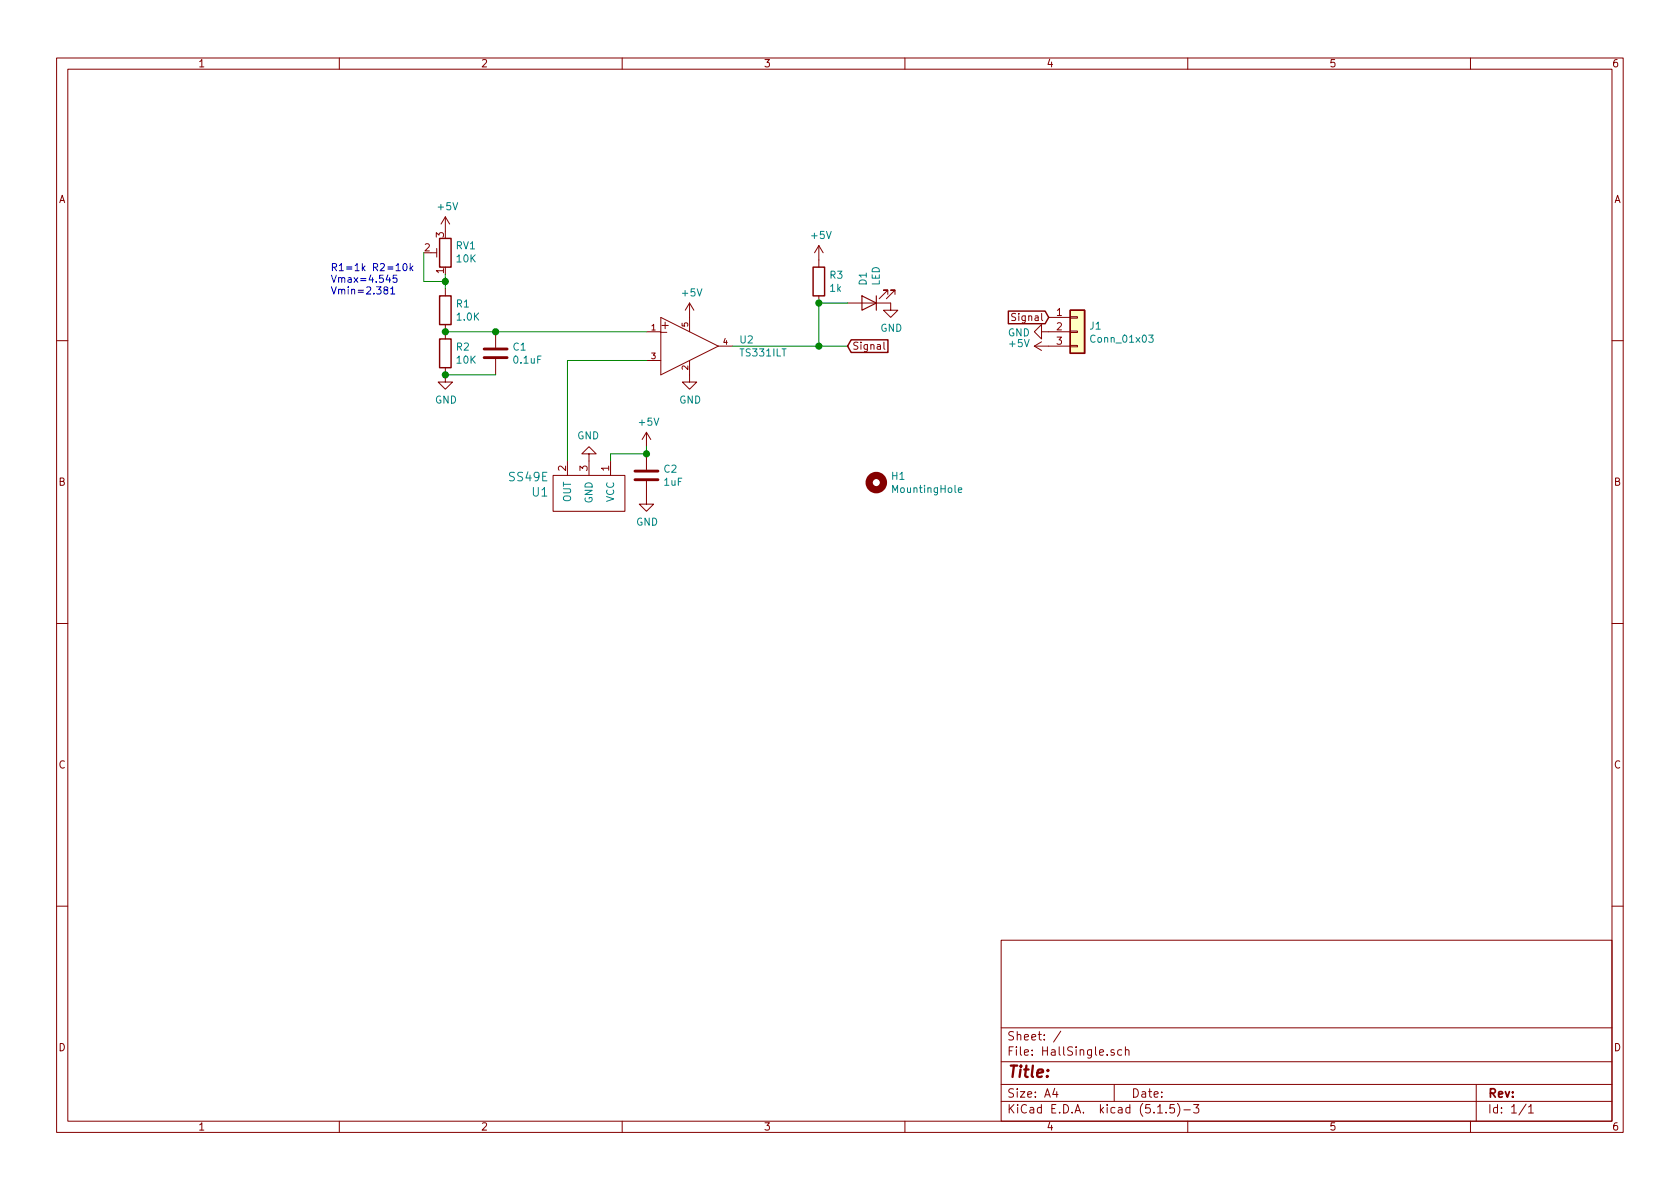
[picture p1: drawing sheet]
EESchema Schematic File Version 4
EELAYER 30 0
EELAYER END
$Descr A4 11693 8268
encoding utf-8
Sheet 1 1
Title ""
Date ""
Rev ""
Comp ""
Comment1 ""
Comment2 ""
Comment3 ""
Comment4 ""
$EndDescr
$Comp
L HallEffect:Conn_01x03 J1
U 1 1
P 7500 2300
F 0 "J1" H 7580 2342 50  0000 L CNN
F 1 "Conn_01x03" H 7580 2251 50  0000 L CNN
F 2 "HallEffect:PinHeader_1x03_P2.54mm_Vertical" H 7500 2300 50  0001 C CNN
F 3 "~" H 7500 2300 50  0001 C CNN
	1    7500 2300
	1    0    0    -1  
$EndComp
$Comp
L power:GND #PWR010
U 1 1
P 7300 2300
F 0 "#PWR010" H 7300 2050 50  0001 C CNN
F 1 "GND" V 7305 2172 50  0000 R CNN
F 2 "" H 7300 2300 50  0001 C CNN
F 3 "" H 7300 2300 50  0001 C CNN
	1    7300 2300
	0    1    1    0   
$EndComp
$Comp
L power:+5V #PWR09
U 1 1
P 7300 2400
F 0 "#PWR09" H 7300 2250 50  0001 C CNN
F 1 "+5V" V 7315 2528 50  0000 L CNN
F 2 "" H 7300 2400 50  0001 C CNN
F 3 "" H 7300 2400 50  0001 C CNN
	1    7300 2400
	0    -1   -1   0   
$EndComp
Text GLabel 7300 2200 0    50   Input ~ 0
Signal
$Comp
L power:GND #PWR07
U 1 1
P 4800 2600
F 0 "#PWR07" H 4800 2350 50  0001 C CNN
F 1 "GND" H 4805 2427 50  0000 C CNN
F 2 "" H 4800 2600 50  0001 C CNN
F 3 "" H 4800 2600 50  0001 C CNN
	1    4800 2600
	1    0    0    -1  
$EndComp
$Comp
L power:+5V #PWR06
U 1 1
P 4800 2200
F 0 "#PWR06" H 4800 2050 50  0001 C CNN
F 1 "+5V" H 4815 2373 50  0000 C CNN
F 2 "" H 4800 2200 50  0001 C CNN
F 3 "" H 4800 2200 50  0001 C CNN
	1    4800 2200
	1    0    0    -1  
$EndComp
$Comp
L HallEffect:SS49E U1
U 1 1
P 4100 3300
F 0 "U1" H 4378 3420 60  0000 L CNN
F 1 "SS49E" H 4378 3314 60  0000 L CNN
F 2 "HallEffect:SOT-23" H 4000 3300 60  0001 C CNN
F 3 "" H 4000 3300 60  0001 C CNN
	1    4100 3300
	-1   0    0    1   
$EndComp
$Comp
L power:GND #PWR05
U 1 1
P 4100 3200
F 0 "#PWR05" H 4100 2950 50  0001 C CNN
F 1 "GND" H 4105 3027 50  0000 C CNN
F 2 "" H 4100 3200 50  0001 C CNN
F 3 "" H 4100 3200 50  0001 C CNN
	1    4100 3200
	-1   0    0    1   
$EndComp
$Comp
L HallEffect:R R2
U 1 1
P 3100 2450
F 0 "R2" H 3170 2496 50  0000 L CNN
F 1 "10K" H 3170 2405 50  0000 L CNN
F 2 "HallEffect:R_0805_2012Metric" V 3030 2450 50  0001 C CNN
F 3 "~" H 3100 2450 50  0001 C CNN
	1    3100 2450
	1    0    0    -1  
$EndComp
$Comp
L HallEffect:R R1
U 1 1
P 3100 2150
F 0 "R1" H 3170 2196 50  0000 L CNN
F 1 "1.0K" H 3170 2105 50  0000 L CNN
F 2 "HallEffect:R_0805_2012Metric" V 3030 2150 50  0001 C CNN
F 3 "~" H 3100 2150 50  0001 C CNN
	1    3100 2150
	1    0    0    -1  
$EndComp
$Comp
L Device:R_POT_TRIM RV1
U 1 1
P 3100 1750
F 0 "RV1" H 3030 1704 50  0000 R CNN
F 1 "10K" H 3030 1795 50  0000 R CNN
F 2 "HallEffect:CT6EP103" H 3100 1750 50  0001 C CNN
F 3 "~" H 3100 1750 50  0001 C CNN
	1    3100 1750
	-1   0    0    1   
$EndComp
Wire Wire Line
	3100 2300 3450 2300
Connection ~ 3100 2300
$Comp
L HallEffect:C C1
U 1 1
P 3450 2450
F 0 "C1" H 3565 2496 50  0000 L CNN
F 1 "0.1uF" H 3565 2405 50  0000 L CNN
F 2 "HallEffect:C_0805_2012Metric" H 3488 2300 50  0001 C CNN
F 3 "~" H 3450 2450 50  0001 C CNN
	1    3450 2450
	1    0    0    -1  
$EndComp
Connection ~ 3450 2300
Wire Wire Line
	3450 2300 4500 2300
Wire Wire Line
	3450 2600 3100 2600
$Comp
L power:GND #PWR02
U 1 1
P 3100 2600
F 0 "#PWR02" H 3100 2350 50  0001 C CNN
F 1 "GND" H 3105 2427 50  0000 C CNN
F 2 "" H 3100 2600 50  0001 C CNN
F 3 "" H 3100 2600 50  0001 C CNN
	1    3100 2600
	1    0    0    -1  
$EndComp
Connection ~ 3100 2600
$Comp
L power:+5V #PWR01
U 1 1
P 3100 1600
F 0 "#PWR01" H 3100 1450 50  0001 C CNN
F 1 "+5V" H 3115 1773 50  0000 C CNN
F 2 "" H 3100 1600 50  0001 C CNN
F 3 "" H 3100 1600 50  0001 C CNN
	1    3100 1600
	1    0    0    -1  
$EndComp
$Comp
L HallEffect:R R3
U 1 1
P 5700 1950
F 0 "R3" H 5770 1996 50  0000 L CNN
F 1 "1k" H 5770 1905 50  0000 L CNN
F 2 "HallEffect:R_0805_2012Metric" V 5630 1950 50  0001 C CNN
F 3 "~" H 5700 1950 50  0001 C CNN
	1    5700 1950
	1    0    0    -1  
$EndComp
$Comp
L Device:LED D1
U 1 1
P 6050 2100
F 0 "D1" V 6089 1983 50  0000 R CNN
F 1 "LED" V 5998 1983 50  0000 R CNN
F 2 "HallEffect:LED_0805_2012Metric" H 6050 2100 50  0001 C CNN
F 3 "~" H 6050 2100 50  0001 C CNN
	1    6050 2100
	-1   0    0    1   
$EndComp
$Comp
L power:+5V #PWR08
U 1 1
P 5700 1800
F 0 "#PWR08" H 5700 1650 50  0001 C CNN
F 1 "+5V" H 5715 1973 50  0000 C CNN
F 2 "" H 5700 1800 50  0001 C CNN
F 3 "" H 5700 1800 50  0001 C CNN
	1    5700 1800
	1    0    0    -1  
$EndComp
Text GLabel 5900 2400 2    50   Input ~ 0
Signal
Text Notes 2300 2050 0    50   ~ 0
R1=1k R2=10k\nVmax=4.545\nVmin=2.381
Wire Wire Line
	3100 1900 3100 1950
Wire Wire Line
	2950 1750 2950 1950
Wire Wire Line
	2950 1950 3100 1950
Connection ~ 3100 1950
Wire Wire Line
	3100 1950 3100 2000
Wire Wire Line
	5100 2400 5700 2400
$Comp
L power:GND #PWR011
U 1 1
P 6200 2100
F 0 "#PWR011" H 6200 1850 50  0001 C CNN
F 1 "GND" H 6205 1927 50  0000 C CNN
F 2 "" H 6200 2100 50  0001 C CNN
F 3 "" H 6200 2100 50  0001 C CNN
	1    6200 2100
	1    0    0    -1  
$EndComp
Wire Wire Line
	5900 2100 5700 2100
Wire Wire Line
	5700 2100 5700 2400
Connection ~ 5700 2100
Connection ~ 5700 2400
Wire Wire Line
	5700 2400 5900 2400
$Comp
L HallEffect:MountingHole H1
U 1 1
P 6100 3350
F 0 "H1" H 6200 3396 50  0000 L CNN
F 1 "MountingHole" H 6200 3305 50  0000 L CNN
F 2 "HallEffect:MountingHole_3.2mm_M3" H 6100 3350 50  0001 C CNN
F 3 "~" H 6100 3350 50  0001 C CNN
	1    6100 3350
	1    0    0    -1  
$EndComp
$Comp
L HallEffect:C C2
U 1 1
P 4500 3300
F 0 "C2" H 4615 3346 50  0000 L CNN
F 1 "1uF" H 4615 3255 50  0000 L CNN
F 2 "HallEffect:C_0805_2012Metric" H 4538 3150 50  0001 C CNN
F 3 "~" H 4500 3300 50  0001 C CNN
	1    4500 3300
	1    0    0    -1  
$EndComp
$Comp
L power:GND #PWR04
U 1 1
P 4500 3450
F 0 "#PWR04" H 4500 3200 50  0001 C CNN
F 1 "GND" H 4505 3277 50  0000 C CNN
F 2 "" H 4500 3450 50  0001 C CNN
F 3 "" H 4500 3450 50  0001 C CNN
	1    4500 3450
	1    0    0    -1  
$EndComp
$Comp
L power:+5V #PWR03
U 1 1
P 4500 3100
F 0 "#PWR03" H 4500 2950 50  0001 C CNN
F 1 "+5V" H 4515 3273 50  0000 C CNN
F 2 "" H 4500 3100 50  0001 C CNN
F 3 "" H 4500 3100 50  0001 C CNN
	1    4500 3100
	1    0    0    -1  
$EndComp
Wire Wire Line
	4500 3150 4500 3100
Wire Wire Line
	4500 3150 4250 3150
Wire Wire Line
	4250 3150 4250 3200
Connection ~ 4500 3150
Wire Wire Line
	3950 3200 3950 2500
Wire Wire Line
	3950 2500 4500 2500
$Comp
L HallEffect:TS331ILT U2
U 1 1
P 4400 2300
F 0 "U2" H 5144 2246 50  0000 L CNN
F 1 "TS331ILT" H 5144 2155 50  0000 L CNN
F 2 "HallEffect:SOT-23-5" H 4400 2700 50  0001 L CNN
F 3 "https://www.st.com/resource/en/datasheet/ts331.pdf" H 4400 2800 50  0001 L CNN
F 4 "IC" H 4400 2900 50  0001 L CNN "category"
F 5 "Integrated Circuits (ICs)" H 4400 3000 50  0001 L CNN "device class L1"
F 6 "Linear ICs" H 4400 3100 50  0001 L CNN "device class L2"
F 7 "Comparators" H 4400 3200 50  0001 L CNN "device class L3"
F 8 "IC COMPARATOR SINGLE SOT23-5" H 4400 3300 50  0001 L CNN "digikey description"
F 9 "497-10555-1-ND" H 4400 3400 50  0001 L CNN "digikey part number"
F 10 "1.45mm" H 4400 3500 50  0001 L CNN "height"
F 11 "0.03uA" H 4400 3600 50  0001 L CNN "input bias current"
F 12 "0.5mV" H 4400 3700 50  0001 L CNN "input offset voltage"
F 13 "SOT95P280X120-5" H 4400 3800 50  0001 L CNN "ipc land pattern name"
F 14 "yes" H 4400 3900 50  0001 L CNN "lead free"
F 15 "bbb9eb91c0aa956b" H 4400 4000 50  0001 L CNN "library id"
F 16 "STMicroelectronics" H 4400 4100 50  0001 L CNN "manufacturer"
F 17 "+150°C" H 4400 4200 50  0001 L CNN "max junction temp"
F 18 "5V" H 4400 4300 50  0001 L CNN "max supply voltage"
F 19 "1.6V" H 4400 4400 50  0001 L CNN "min supply voltage"
F 20 "Analog Comparators Micropower 20uA 1.6V to 5V RtoR" H 4400 4500 50  0001 L CNN "mouser description"
F 21 "511-TS331ILT" H 4400 4600 50  0001 L CNN "mouser part number"
F 22 "23-26uA" H 4400 4700 50  0001 L CNN "nominal supply current"
F 23 "1" H 4400 4800 50  0001 L CNN "number of channels"
F 24 "93mA" H 4400 4900 50  0001 L CNN "output current per channel"
F 25 "SOT23-5" H 4400 5000 50  0001 L CNN "package"
F 26 "yes" H 4400 5100 50  0001 L CNN "rohs"
F 27 "+125°C" H 4400 5200 50  0001 L CNN "temperature range high"
F 28 "-40°C" H 4400 5300 50  0001 L CNN "temperature range low"
	1    4400 2300
	1    0    0    -1  
$EndComp
$EndSCHEMATC
